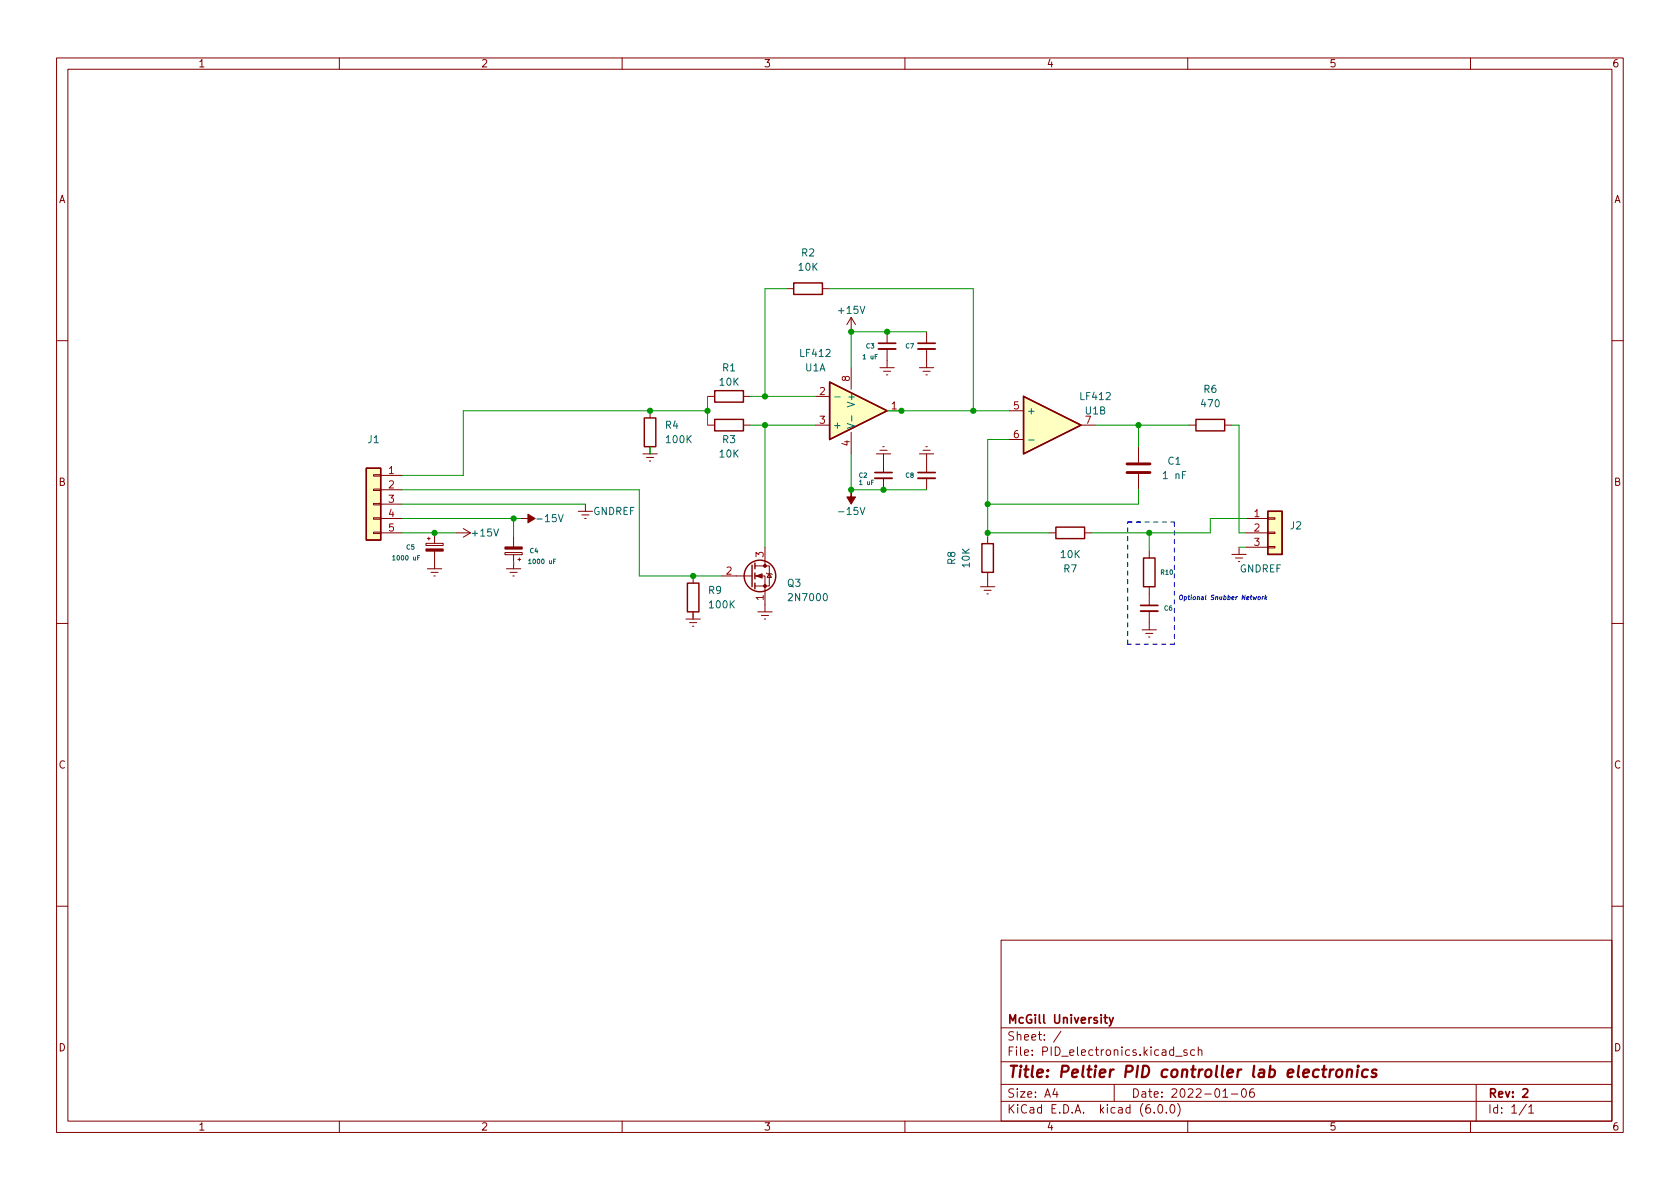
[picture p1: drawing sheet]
<svg xmlns="http://www.w3.org/2000/svg" width="297mm" height="210mm" viewBox="0 0 297 210" stroke-linecap="round" stroke-linejoin="round" font-family="sans-serif">
<g fill="none" stroke="#840000" stroke-width=".18">
<path d="M10 10.2h277v190.1h-277zM12 12.2h273v186.1h-273zM60 10.2v2M110 10.2v2M160 10.2v2M210 10.2v2M260 10.2v2M139.1 51h1.2M145.4 51h1.3M150.5 56.1l-.8 1.3M150.5 56.1v2.6M150.5 56.1l.8 1.3"/>
<path d="M156.8 58.7v2M163.8 58.7v2M10 60.2h2M114.9 72.6v1.3M114.9 79v1.3M125.1 75.2h1.3M125.1 70.1h1.3M131.4 75.2h1.3M131.4 70.1h1.3M144.1 75.2h2.6M144.1 70.1h2.6M150.5 65v3.8"/>
<path d="M150.5 76.4v3.9M155.6 79.6h1.2M155.6 65h2.5M156.1 79h.2M156.2 65.7h1.3M156.7 66.3h.3M156.8 61.7v3.3M156.8 72.6h2.6M162.6 65h2.5M163.2 79.6h1.3M163.2 65.7h1.3M163.7 79h.3"/>
<path d="M163.7 66.3h.3M163.8 61.7v3.3M178.4 72.6h2.6M178.4 77.7h2.6M191.1 75.2h2.6M201.3 79v2.8M210.2 75.2h1.3M216.5 75.2h1.3M285 60.2h2M66 94.1h1.3v.3h-1.3zM66 91.6h1.3v.2h-1.3zM66 89h1.3v.3h-1.3z"/>
<path d="M66 86.5h1.3v.2h-1.3zM66 83.9h1.3v.3h-1.3zM67.3 91.7h3.8M67.3 94.2h3.8M67.3 84.1h3.8M67.3 86.6h3.8M67.3 89.1h3.8M75.3 96.1h3.1v.4h-3.1zM75.6 95.2h.5M75.8 95v.5M76.8 94.2v1.9M76.8 97.5v3.1"/>
<path d="M80.6 94.2h2.6M81.9 93.5l1.3 .7M83.2 94.2l-1.3 .8M89.3 97.7h3v.4h-3zM90.8 94.9v1.8M90.8 98.1v2.5M91.6 98.9h.5M91.8 98.7v.5M102.2 90.4h2.6M102.9 91.1h1.2M103.4 91.7h.2M103.5 89.1v1.3"/>
<path d="M113.7 80.3h2.5M114.3 80.9h1.3M114.8 81.5h.3M135.3 96.8v3.3M154.9 80.3h2.6M156.2 80.3v3.3M156.2 84.6v2M162.6 80.3h2.5M163.8 80.3v3.3M163.8 84.6v2M174.6 94.9v1.2M185.4 94.2h1.3"/>
<path d="M191.8 94.2h1.2M201.3 83.8v2.8M203.2 97.4v1.3M217.8 98h2.5M218.4 98.7h1.3M219.1 96.8v1.2M220.3 91.7h3.9M220.3 94.2h3.9M220.3 96.8h3.9M224.2 96.6h1.2v.3h-1.2zM224.2 94.1h1.2v.3h-1.2zM224.2 91.6h1.2v.2h-1.2z"/>
<path d="M10 110.2h2M75.6 100.6h2.5M76.2 101.2h1.3M76.7 101.8h.3M89.5 100.6h2.6M90.2 101.2h1.2M90.7 101.8h.2M121.3 109.5h2.5M121.9 110.1h1.3M122.4 110.7h.3M122.6 101.8v1.3M122.6 108.2v1.3"/>
<path d="M127.6 101.8h5.4M133.5 101.8h1.8v6.4M133.5 100.1h2.5v3.5h-2.5M134 108.2h2.5M134.6 108.8h1.3M135.1 109.5h.3M135.5 101.3l.1 .2h.8l.1 .1M136 101.5l.4 .6h-.8zM173.4 103.8h2.5M174 104.4h1.3M174.5 105h.3M174.6 101.2v2.6"/>
<path d="M201.9 111.4h2.6M202.6 112h1.2M203.1 112.6h.2M203.2 103.8v3.3M203.2 108.1v3.3M285 110.2h2M10 160.2h2M177 166.3h108v32h-108zM285 160.2h2M60 198.3v2M110 198.3v2M160 198.3v2"/>
<path d="M177 194.8h108M177 191.8h108M177 187.8h108M177 181.8h108M186.5 192.5l-.4 1h1M186.9 193v1M187.6 182.4l-1.3 1.9M197 191.8v3M204.1 196.7v.1M204.9 195.4l.2-.1a.81 .81 0 0 1 .6 .7 .81 .81 0 0 1-.3 .8h-.2a.81 .81 0 0 1-.6-.6 .81 .81 0 0 1 .3-.8zM206.2 196.7v.1M207.1 195.4l.1-.1a.81 .81 0 0 1 .6 .7 .81 .81 0 0 1-.3 .8h-.1a.81 .81 0 0 1-.6-.6 .81 .81 0 0 1 .3-.8z"/>
<path d="M207.9 186.8h1.1M208.2 195.1a1.72 1.72 0 0 1 0 2.3M209.9 185.7l-.4-.1-.2 .2 .1 .3 .5 .1v.4h-.6M210 198.3v2M211.2 185.7l-.4-.1-.3 .3v.4l.1 .3h.6M211.9 185.8l.2-.2 .3 .1 .1 .9M211.9 185.1v1.5M216.2 194h.9M217.7 193.5h1.2M219.7 192.6l.2-.1a.81 .81 0 0 1 .5 .7 .81 .81 0 0 1-.3 .8h-.1a.81 .81 0 0 1-.6-.6 .81 .81 0 0 1 .3-.8zM221.6 192.5a.59 .59 0 0 0-.7 .7v.5l.2 .3h.4l.2-.1 .1-.5-.2-.2-.4-.1-.3 .3M260 198.3v2"/>
<path d="M261 191.8v6.5M269.9 195.3l-1.3 1.9M270.3 195.8l.4-.5v1.5M270.3 196.8h.9"/>
</g>
<path d="M155.3 60.7h3.1M162.3 60.7h3.1M154.7 83.6h3M162.3 83.6h3.1M201.7 107.1h3M195.2 179.9h.6M195.4 179.4v1.3l.4 .2M196.1 179.9l.4 1M196.8 179.9l-.5 1.4-.2 .1M269.3 192.7l.5-.2 .3 .2v.3l-.9 1h.9" fill="none" stroke="#840000" stroke-width=".3"/>
<path d="M233.8 189.1h.7M234.1 188.5l-.2 1.7 .1 .2 .4 .1M235.2 189.1l-.2 1.4M235.8 189.1l-.4 .1-.2 .3M236.4 189.3a.52 .52 0 0 1 .5-.2 .52 .52 0 0 1 .4 .4v.6a.55 .55 0 0 1-.5 .4 .55 .55 0 0 1-.6-.4zM238.2 189.3a.49 .49 0 0 1 .9 .1l-.2 1.1M238.3 189.1l-.2 1.4M240.1 189.1l-.2 1.4M240.1 188.5l-.1 .1 .1 .1 .1-.1-.1-.1v.2M241.9 189.2a.66 .66 0 0 0-1 .3l-.1 .6 .2 .3 .1 .1 .6-.1M243.4 189.2a.49 .49 0 0 0-.8 .3l.1 .2 .6 .2 .1 .2-.2 .3-.2 .1-.5-.1" fill="none" stroke="#840000" stroke-width=".4"/>
<path d="M155.3 61.7h3.1M162.3 61.7h3.1M154.7 84.6h3M162.3 84.6h3.1M201.7 108.1h3" fill="none" stroke="#840000" stroke-width=".33"/>
<g fill="#ffffc2" stroke="#ffffc2" stroke-width=".18">
<path d="M181 70.1l10.1 5.1-10.1 5.1z"/>
<path d="M64.8 82.8h2.5v12.7h-2.5z"/>
<path d="M224.2 90.4h2.5v7.6h-2.5z"/>
<path d="M146.7 67.6l10.1 5-10.1 5.1z"/>
</g>
<g fill="none" stroke="#840000" stroke-width=".25">
<path d="M140.3 50h5.1v2.1h-5.1zM113.9 73.9h2.1v5.1h-2.1zM126.4 74.2h5v2h-5zM126.4 69.1h5v2h-5zM146.7 67.6l10.1 5-10.1 5.1zM181 70.1l10.1 5.1-10.1 5.1zM211.5 74.2h5v2h-5zM64.8 82.8h2.5v12.7h-2.5zM133 99.9v3.9M133.5 99.6v1M173.6 96.1h2v5.1h-2zM186.7 93.2h5.1v2h-5.1z"/>
<path d="M202.2 98.7h2v5.1h-2zM224.2 90.4h2.5v7.6h-2.5zM121.5 103.1h2.1v5.1h-2.1zM133.5 101.3v1.1M133.5 103.1v1"/>
<circle cx="134.4" cy="101.8" r="2.79"/>
</g>
<path d="M147.6 70.2h.9M149.8 74.9l1.3 .4-1.3 .4M150.6 73.5v1M181.9 77.8h.9M69.4 98.5l.2-.3v.8M69.4 99h.5M74.2 98.2h-.4v.8M93.5 99.1l.2-.2v.8M93.5 99.7h.4M98.3 98.9h-.4v.8" fill="none" stroke="#006464" stroke-width=".18"/>
<g fill="#840000" stroke="#840000" stroke-width=".18">
<path d="M89.3 96.7h3v.4h-3z"/>
<path d="M92.1 91.7h1.2v-.8l1.3 .8-1.3 .8v-.8z"/>
<path d="M75.3 97.1h3.1v.4h-3.1z"/>
<path d="M133.7 101.8l1-.3v.7z"/>
<path d="M150.5 86.6v1.3h.8l-.8 1.2-.8-1.2h.8z"/>
<circle cx="135.3" cy="103.6" r=".25"/>
<circle cx="135.3" cy="100.1" r=".25"/>
</g>
<path d="M199.3 83.6h4M199.3 82h4" fill="none" stroke="#840000" stroke-width=".51"/>
<path d="M221.6 105.5l.1 .5 .2-.3 .1 .3 .2-.5M222.5 105.6h.3l-.1 .4h-.3zM223.2 105.5l-.1 .5M223.4 105.5l-.2 .2M223.7 105.2l-.1 .8M223.8 105.7l.1 .3M224 105.5l-.3 .3" fill="none" stroke="#0000c2" stroke-width=".18"/>
<path d="M199.4 92.3h8.2M199.4 92.3h2.5M207.6 92.3v21.6M199.4 113.9v-21.6M207.6 113.9h-8.2" fill="none" stroke="#0000c2" stroke-width=".18" stroke-dasharray=".8 .8"/>
<g fill="none" stroke="#009600" stroke-width=".18">
<path d="M139.1 51h-3.8v19.1M146.7 51h25.4v21.6M163.8 58.7h-13.3v6.3M114.9 79v1.3M125.1 70.1v5.1M125.1 72.6h-43.2v11.5h-10.8M132.7 75.2h11.4M132.7 70.1h11.4M135.3 75.2v21.6M156.8 72.6h21.6M178.4 77.7h-3.8v17.2M193.7 75.2h16.5"/>
<path d="M201.3 75.2v3.8M217.8 75.2h1.3v19h1.2M71.1 91.7h21M71.1 94.2h9.5M71.1 89.1h32.4M71.1 86.6h41.9v15.2h14.6M90.8 91.7v3.2M90.8 99.3v.6M150.5 80.3v6.3h13.3M174.6 94.2h10.8M201.3 86.6v2.5h-26.7M203.2 94.2v3.2"/>
<path d="M219.1 96.8h1.2M220.3 91.7h-6.3v2.5h-21M122.6 108.2v1.3"/>
</g>
<g fill="#009600" stroke="#009600" stroke-width=".18">
<circle cx="201.3" cy="75.2" r=".46"/>
<circle cx="203.2" cy="94.2" r=".46"/>
<circle cx="174.6" cy="94.2" r=".46"/>
<circle cx="125.1" cy="72.6" r=".46"/>
<circle cx="114.9" cy="72.6" r=".46"/>
<circle cx="135.3" cy="70.1" r=".46"/>
<circle cx="135.3" cy="75.2" r=".46"/>
<circle cx="122.6" cy="101.8" r=".46"/>
<circle cx="172.1" cy="72.6" r=".46"/>
<circle cx="174.6" cy="89.1" r=".46"/>
<circle cx="159.4" cy="72.6" r=".46"/>
<circle cx="156.2" cy="86.6" r=".46"/>
<circle cx="150.5" cy="86.6" r=".46"/>
<circle cx="156.8" cy="58.7" r=".46"/>
<circle cx="150.5" cy="58.7" r=".46"/>
<circle cx="90.8" cy="91.7" r=".46"/>
<circle cx="76.8" cy="94.2" r=".46"/>
</g>
<text font-size="2.8" fill="#840000" x="178" y="190.6">Title: Peltier PID controller lab electronics</text>
<g font-size="2.1" fill="#840000">
<text x="178" y="184">Sheet: /</text>
<text x="178" y="181">McGill University</text>
<text x="178" y="186.7">File: PID_electronics.kicad_sch</text>
<text x="178" y="196.9">KiCad E.D.A. kicad (6.0.0)</text>
<text x="178" y="194.1">Size: A4</text>
<text x="200" y="194.1">Date: 2022-01-06</text>
<text x="263" y="194.1">Rev: 2</text>
<text x="263" y="196.9">Id: 1/1</text>
</g>
<g font-size="1.8" fill="#840000">
<text x="35" y="11.9">1</text>
<text x="85" y="11.9">2</text>
<text x="135" y="11.9">3</text>
<text x="185" y="11.9">4</text>
<text x="235" y="11.9">5</text>
<text x="285" y="11.9">6</text>
<text x="10.3" y="35.9">A</text>
<text x="285.3" y="35.9">A</text>
<text x="10.3" y="85.9">B</text>
<text x="285.3" y="85.9">B</text>
<text x="10.3" y="135.9">C</text>
<text x="285.3" y="135.9">C</text>
<text x="10.3" y="185.9">D</text>
<text x="285.3" y="185.9">D</text>
<text x="35" y="199.9">1</text>
<text x="85" y="199.9">2</text>
<text x="135" y="199.9">3</text>
<text x="185" y="199.9">4</text>
<text x="235" y="199.9">5</text>
<text x="285" y="199.9">6</text>
</g>
<g font-size="1.8" fill="#006464">
<text x="141.3" y="47.9">10K</text>
<text x="141.7" y="45.3">R2</text>
<text x="148.4" y="55.5">+15V</text>
<text x="127.8" y="65.7">R1</text>
<text x="141.6" y="63.1">LF412</text>
<text x="142.4" y="65.7">U1A</text>
<text x="127.3" y="68.2">10K</text>
<text x="151.1" y="71.5" transform="rotate(-90 151.1 71.5)">V+</text>
<text x="191.1" y="70.7">LF412</text>
<text x="212.9" y="69.5">R6</text>
<text x="117.7" y="75.8">R4</text>
<text x="147.2" y="75.8">+</text>
<text x="181.5" y="73.3">+</text>
<text x="191.9" y="73.3">U1B</text>
<text x="212.5" y="72">470</text>
<text x="65.1" y="78.4">J1</text>
<text x="117.9" y="78.4">100K</text>
<text x="127.3" y="80.9">10K</text>
<text x="127.8" y="78.4">R3</text>
<text x="206.5" y="82.2">C1</text>
<text x="205.8" y="84.7">1 nF</text>
<text x="83.6" y="94.9">+15V</text>
<text x="95.3" y="92.3">-15V</text>
<text x="104.9" y="91.1">GNDREF</text>
<text x="148.6" y="91.1">-15V</text>
<text x="228.1" y="93.6">J2</text>
<text x="168.9" y="99.8" transform="rotate(-90 168.9 99.8)">R8</text>
<text x="171.4" y="100.3" transform="rotate(-90 171.4 100.3)">10K</text>
<text x="187.6" y="98.7">10K</text>
<text x="188.1" y="101.2">R7</text>
<text x="219.2" y="101.2">GNDREF</text>
<text x="125.3" y="105">R9</text>
<text x="125.5" y="107.6">100K</text>
<text x="139.2" y="103.8">Q3</text>
<text x="139.7" y="106.3">2N7000</text>
</g>
<g font-size="1.8" fill="#a90000">
<text x="144.9" y="69.8">2</text>
<text x="150.2" y="67.4" transform="rotate(-90 150.2 67.4)">8</text>
<text x="144.9" y="74.9">3</text>
<text x="157.6" y="72.4">1</text>
<text x="179.2" y="72.4">5</text>
<text x="179.2" y="77.5">6</text>
<text x="191.9" y="74.9">7</text>
<text x="68.7" y="83.8">1</text>
<text x="150.2" y="78.8" transform="rotate(-90 150.2 78.8)">4</text>
<text x="68.7" y="86.4">2</text>
<text x="68.7" y="88.9">3</text>
<text x="68.7" y="91.4">4</text>
<text x="68.7" y="94">5</text>
<text x="221.8" y="91.4">1</text>
<text x="221.8" y="94">2</text>
<text x="128.4" y="101.6">2</text>
<text x="135" y="98.5" transform="rotate(-90 135 98.5)">3</text>
<text x="221.8" y="96.5">3</text>
<text x="135" y="106.2" transform="rotate(-90 135 106.2)">1</text>
</g>
<g font-size="1.1" fill="#006464">
<text x="152.7" y="63.5">1 uF</text>
<text x="153.2" y="61.6">C3</text>
<text x="160.1" y="61.6">C7</text>
<text x="151.9" y="84.5">C2</text>
<text x="152.1" y="85.7">1 uF</text>
<text x="160.1" y="84.5">C8</text>
<text x="69.7" y="99.1">1000 uF</text>
<text x="71.9" y="97.2">C5</text>
<text x="93.7" y="97.8">C4</text>
<text x="93.8" y="99.7">1000 uF</text>
<text x="205.3" y="101.6">R10</text>
<text x="205.9" y="108">C6</text>
</g>
<text font-size="1.1" fill="#0000c2" x="208.3" y="106.1">Optional Snubber Network</text>
</svg>
